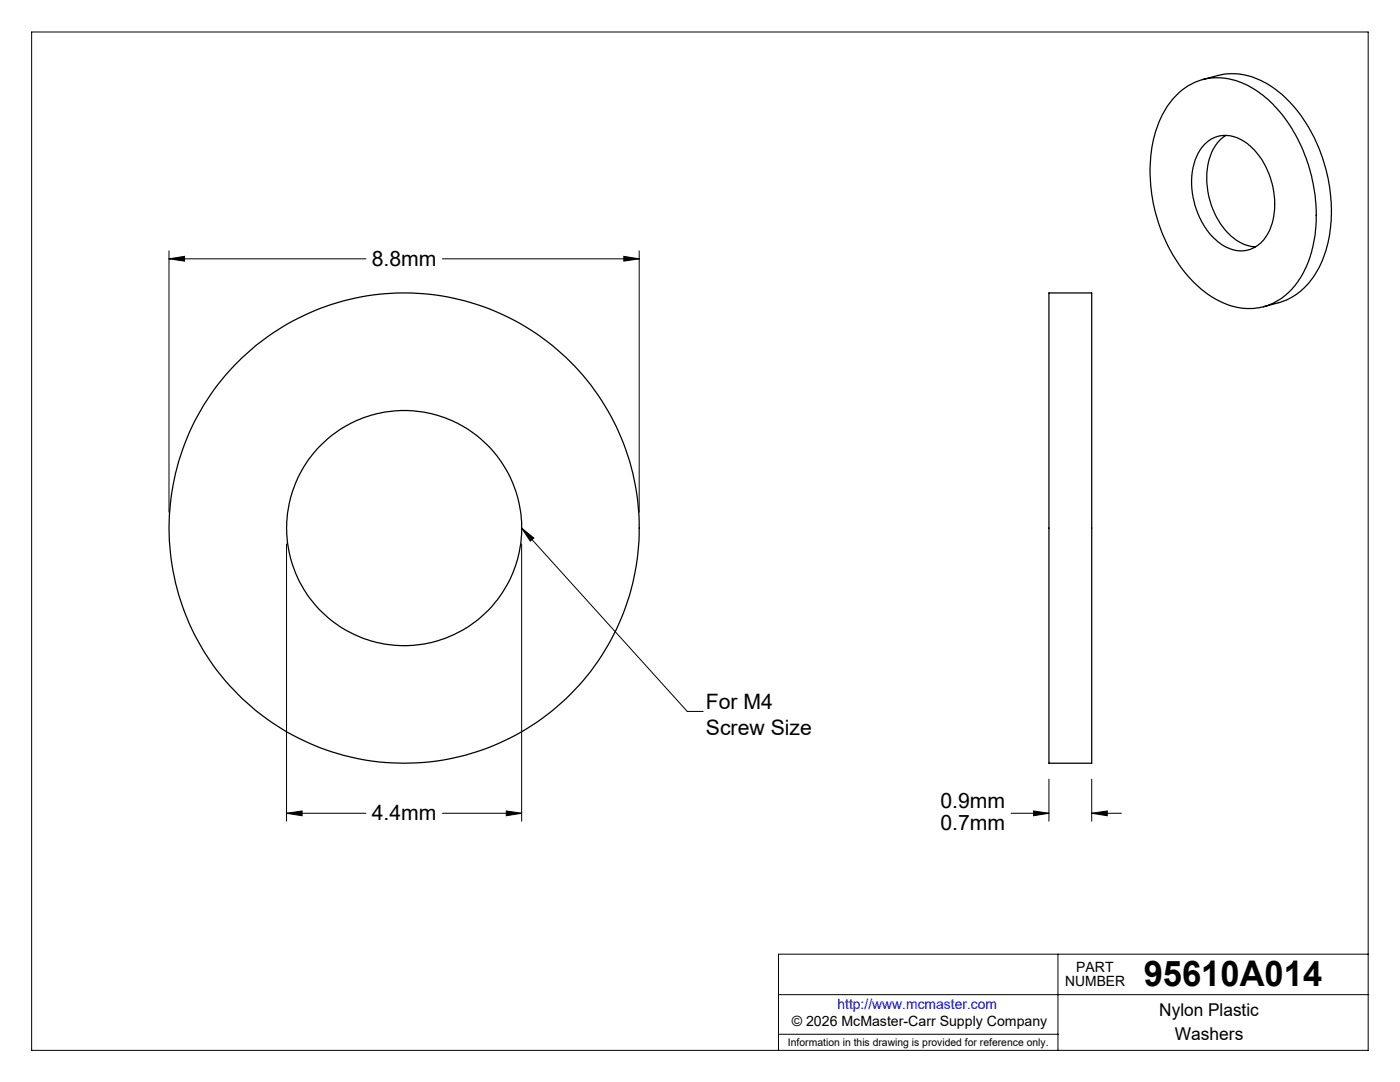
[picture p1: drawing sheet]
<svg xmlns="http://www.w3.org/2000/svg" width="279mm" height="216mm" viewBox="0 0 279 216" stroke-linecap="round" stroke-linejoin="round" font-family="sans-serif">
<g fill="none" stroke="#000" stroke-width=".2">
<path d="M6.3 6.4h266.7v203.2h-266.7zM33.7 51.6l3.1-.4v.9zM33.7 50.1v52.1M33.7 51.6h39.3M88.3 51.6h39.3M124.5 51.2l3.1 .4-3.1 .5zM127.6 50.1v52.1M57.2 108.5v55.4M104.1 105.4l2.4 2-.7 .6zM104.1 108.5v55.4M104.1 105.4l33.1 36.6h3.1M209.3 155.5v8.4"/>
<path d="M217.9 155.5v8.4M57.2 162.3l3.1-.5v1zM57.2 162.3h15.8M88.3 162.3h15.8M101 161.8l3.1 .5-3.1 .5zM201.8 162.3h7.5M206.3 161.8l3 .5-3 .5zM217.9 162.3l3.1-.5v1zM217.9 162.3h5.9M155.4 198.5h117.6M211.1 190.4v19.2M273 190.4h-117.6v19.2"/>
<path d="M155.4 206.4h55.7"/>
</g>
<g fill="none" stroke="#000" stroke-width=".25">
<path d="M234.7 19.1a11.6 11.6 0 0 1 14-2.2 24.9 24.9 0 0 1 11.1 12.5 31.2 31.2 0 0 1 1.3 22.9 13.8 13.8 0 0 1-9 8.9 13.7 13.7 0 0 1-11.9-3.2 30.8 30.8 0 0 1-10.5-20.9 24.5 24.5 0 0 1 3.5-16.3zM240 15.9l3.1-.8a13.6 13.6 0 0 1 12 3.1 30.8 30.8 0 0 1 10.5 21.6 23.5 23.5 0 0 1-3.9 16 12.1 12.1 0 0 1-6.5 4.6l-3 .8M240.2 29a6.1 6.1 0 0 1 8.5-.5 15.5 15.5 0 0 1 4.6 17.6 6.1 6.1 0 0 1-9.7 2.5 15.5 15.5 0 0 1-4.8-17.4l.6-1.1zM244.7 27a9.1 9.1 0 0 0-3.8 7.3 15.5 15.5 0 0 0 6.1 13.8 7.3 7.3 0 0 0 3.6 1.1M209.3 58.5h8.6v93.8h-8.6z"/>
<circle cx="80.6" cy="105.4" r="46.9"/>
<circle cx="80.6" cy="105.4" r="23.5"/>
</g>
<path d="M57.2 162.3l3.1-.5v1zM101 161.8l3.1 .5-3.1 .5zM33.7 51.6l3.1-.4v.9zM124.5 51.2l3.1 .4-3.1 .5zM104.1 105.4l2.4 2-.7 .6zM217.9 162.3l3.1-.5v1zM206.3 161.8l3 .5-3 .5z" fill="#000"/>
<text font-size="7.1" x="228.2" y="196.8">95610A014</text>
<g font-size="4.2">
<text x="74.2" y="53">8.8mm</text>
<text x="140.9" y="141.4">For M4</text>
<text x="140.9" y="146.6">Screw Size</text>
<text x="187.7" y="161.3">0.9mm</text>
<text x="74.2" y="163.7">4.4mm</text>
<text x="187.7" y="165.6">0.7mm</text>
</g>
<g font-size="3.5">
<text x="231.4" y="202.8">Nylon Plastic</text>
<text x="234.5" y="207.5">Washers</text>
</g>
<g font-size="2.8">
<text x="212.6" y="196.8">NUMBER</text>
<text x="214.8" y="194">PART</text>
<text x="158" y="204.8">© 2026 McMaster-Carr Supply Company</text>
</g>
<text font-size="2.8" fill="#00f" x="167.1" y="201.4">http://www.mcmaster.com</text>
<text font-size="2.1" x="157.3" y="208.6">Information in this drawing is provided for reference only.</text>
</svg>
